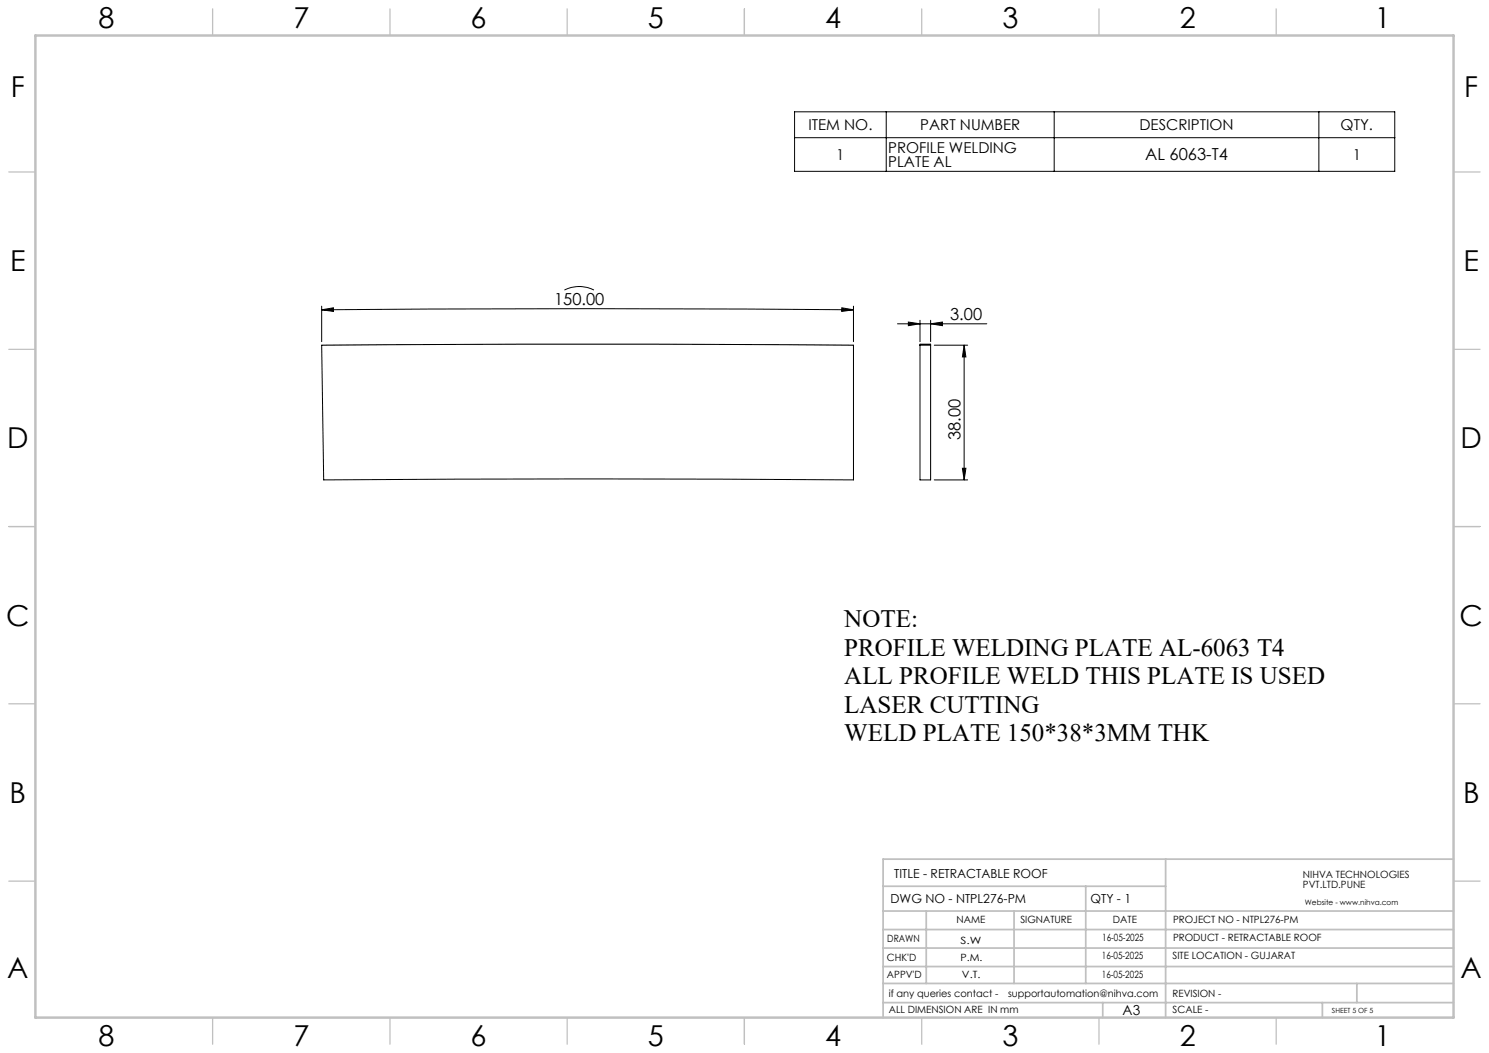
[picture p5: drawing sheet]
<svg xmlns="http://www.w3.org/2000/svg" width="420mm" height="297mm" viewBox="0 0 420 297" stroke-linecap="round" stroke-linejoin="round" font-family="sans-serif">
<g fill="none" stroke="#000" stroke-width=".28">
<path d="M224.1 31.5h169.3v16.8h-169.3zM224.1 38.8h169.3M250 31.5v16.8M297.4 31.5v16.8M372 31.5v16.8M90.7 87.4l3.4-.6v1zM90.7 87.4l75-.3 75 .3M90.7 97.4l56.3-.3 93.7 .3v38l-74.7-.3-74.7 .3zM90.7 86.4v10M159.2 81.8a9.3 9.3 0 0 1 8.3 0M237.5 86.8l3.2 .6-3.3 .4zM240.7 86.4v10"/>
<path d="M253.2 91.3h25.1M256.2 90.8l3.3 .5-3.3 .6zM259.5 97.4v-.3h3v.3M259.5 97.4v38h3v-38M259.5 90.3v6.1M259.5 97.4h3M262.5 91.3l3.3-.5v1.1zM262.5 90.3v6.1M263.5 97.4h9.4M272 97.4v38M272 97.4l.5 3.3h-1zM263.5 135.4h9.4"/>
<path d="M271.5 132.1h1l-.5 3.3z"/>
</g>
<path d="M90.7 97.4l60-.3 90 .3" fill="none" stroke="#c0c0c0" stroke-width=".28"/>
<g fill="none" stroke="#c0c0c0" stroke-width=".35">
<path d="M60 2.5v7.5M110 2.5v7.5M160 2.5v7.5M210 2.5v7.5M260 2.5v7.5M310 2.5v7.5M360 2.5v7.5M2.5 48.5h7.5M410 48.5h7.5M2.5 98.5h7.5M410 98.5h7.5M2.5 148.5h7.5"/>
<path d="M410 148.5h7.5M2.5 198.5h7.5M410 198.5h7.5M2.5 248.5h7.5M410 248.5h7.5M60 287v7.5M110 287v7.5M160 287v7.5M210 287v7.5M260 287v7.5M310 287v7.5M360 287v7.5"/>
</g>
<g fill="none" stroke="#c0c0c0" stroke-width=".5">
<path d="M249.1 257h160.9M249.1 250h79.7M261.3 257v20.4M286 257v20.4M306.2 250v27.4M328.8 242.3v44.7M410 242.3h-160.9v44.7M249.1 272.6h160.9M249.1 267.4h160.9M249.1 262.2h160.9M249.1 277.4h160.9M382.7 277.4v5.4"/>
<path d="M249.1 282.8h160.9M311 282.8v4.2M373 282.8v4.2"/>
</g>
<path d="M10 10h400v277h-400z" fill="none" stroke="#c0c0c0" stroke-width=".7"/>
<g fill="#000">
<path d="M237.5 86.8l3.2 .6-3.3 .4zM90.7 87.4l3.4-.6v1z"/>
<path d="M262.5 91.3l3.3-.5v1.1zM256.2 90.8l3.3 .5-3.3 .6z"/>
<path d="M272 97.4l.5 3.3h-1zM271.5 132.1h1l-.5 3.3z"/>
</g>
<g font-size="8.1">
<text x="27.8" y="8">8</text>
<text x="82.8" y="8">7</text>
<text x="132.8" y="8">6</text>
<text x="182.8" y="8">5</text>
<text x="232.8" y="8">4</text>
<text x="282.8" y="8">3</text>
<text x="332.8" y="8">2</text>
<text x="387.8" y="8">1</text>
<text x="3" y="27.2">F</text>
<text x="413" y="27.2">F</text>
<text x="2.8" y="76.5">E</text>
<text x="412.8" y="76.5">E</text>
<text x="2" y="126.5">D</text>
<text x="412" y="126.5">D</text>
<text x="1.7" y="176.5">C</text>
<text x="411.7" y="176.5">C</text>
<text x="2.7" y="226.5">B</text>
<text x="412.7" y="226.5">B</text>
<text x="2" y="275.7">A</text>
<text x="412" y="275.7">A</text>
<text x="27.8" y="295">8</text>
<text x="82.8" y="295">7</text>
<text x="132.8" y="295">6</text>
<text x="182.8" y="295">5</text>
<text x="232.8" y="295">4</text>
<text x="282.8" y="295">3</text>
<text x="332.8" y="295">2</text>
<text x="387.8" y="295">1</text>
</g>
<g font-size="7.1">
<text x="238.2" y="176.8">NOTE:</text>
<text x="238.2" y="184.9">PROFILE WELDING PLATE AL-6063 T4</text>
<text x="238.2" y="193">ALL PROFILE WELD THIS PLATE IS USED</text>
<text x="238.2" y="201">LASER CUTTING</text>
<text x="238.2" y="209.1">WELD PLATE 150*38*3MM THK</text>
</g>
<g font-size="4.7">
<text x="323" y="45.3">AL 6063-T4</text>
<text x="156.3" y="86.1">150.00</text>
<text x="268" y="90.3">3.00</text>
<text x="271" y="124.1" transform="rotate(-90 271 124.1)">38.00</text>
</g>
<g font-size="4.2">
<text x="228" y="36.7">ITEM NO.</text>
<text x="259.6" y="36.7">PART NUMBER</text>
<text x="321.4" y="36.7">DESCRIPTION</text>
<text x="378.1" y="36.7">QTY.</text>
<text x="235.9" y="45.1">1</text>
<text x="250.5" y="43">PROFILE WELDING</text>
<text x="250.5" y="47.2">PLATE AL</text>
<text x="381.6" y="45.1">1</text>
</g>
<text font-size="3.9" x="316.7" y="286.4">A3</text>
<g font-size="3.5">
<text x="252.2" y="247.7">TITLE - RETRACTABLE ROOF</text>
<text x="251.2" y="254.8">DWG NO - NTPL276-PM</text>
<text x="307.6" y="254.8">QTY - 1</text>
</g>
<g font-size="2.8">
<text x="367.5" y="247.7">NIHVA TECHNOLOGIES</text>
<text x="367.5" y="250.5">PVT.LTD.PUNE</text>
<text x="269.8" y="260.4">NAME</text>
<text x="287.8" y="260.4">SIGNATURE</text>
<text x="313.9" y="260.5">DATE</text>
<text x="330.9" y="260.5">PROJECT NO - NTPL276-PM</text>
<text x="250.3" y="265.7">DRAWN</text>
<text x="270.9" y="266.1">S.W</text>
<text x="310.9" y="265.5">16-05-2025</text>
<text x="330.9" y="265.5">PRODUCT - RETRACTABLE ROOF</text>
<text x="250.2" y="271.1">CHK'D</text>
<text x="250.2" y="275.8">APPV'D</text>
<text x="270.9" y="271.1">P.M.</text>
<text x="271.3" y="275.8">V.T.</text>
<text x="310.8" y="270.6">16-05-2025</text>
<text x="310.8" y="275.8">16-05-2025</text>
<text x="330.7" y="270.6">SITE LOCATION - GUJARAT</text>
<text x="250.7" y="281.1">if any queries contact -</text>
<text x="284.3" y="281.1">supportautomation@nihva.com</text>
<text x="330.7" y="281.1">REVISION -</text>
<text x="250.7" y="285.6">ALL DIMENSION ARE IN mm</text>
<text x="330.7" y="285.6">SCALE -</text>
</g>
<text font-size="2.1" x="368.1" y="255.1">Website - www.nihva.com</text>
<text font-size="2" x="375.7" y="285.6">SHEET 5 OF 5</text>
</svg>
